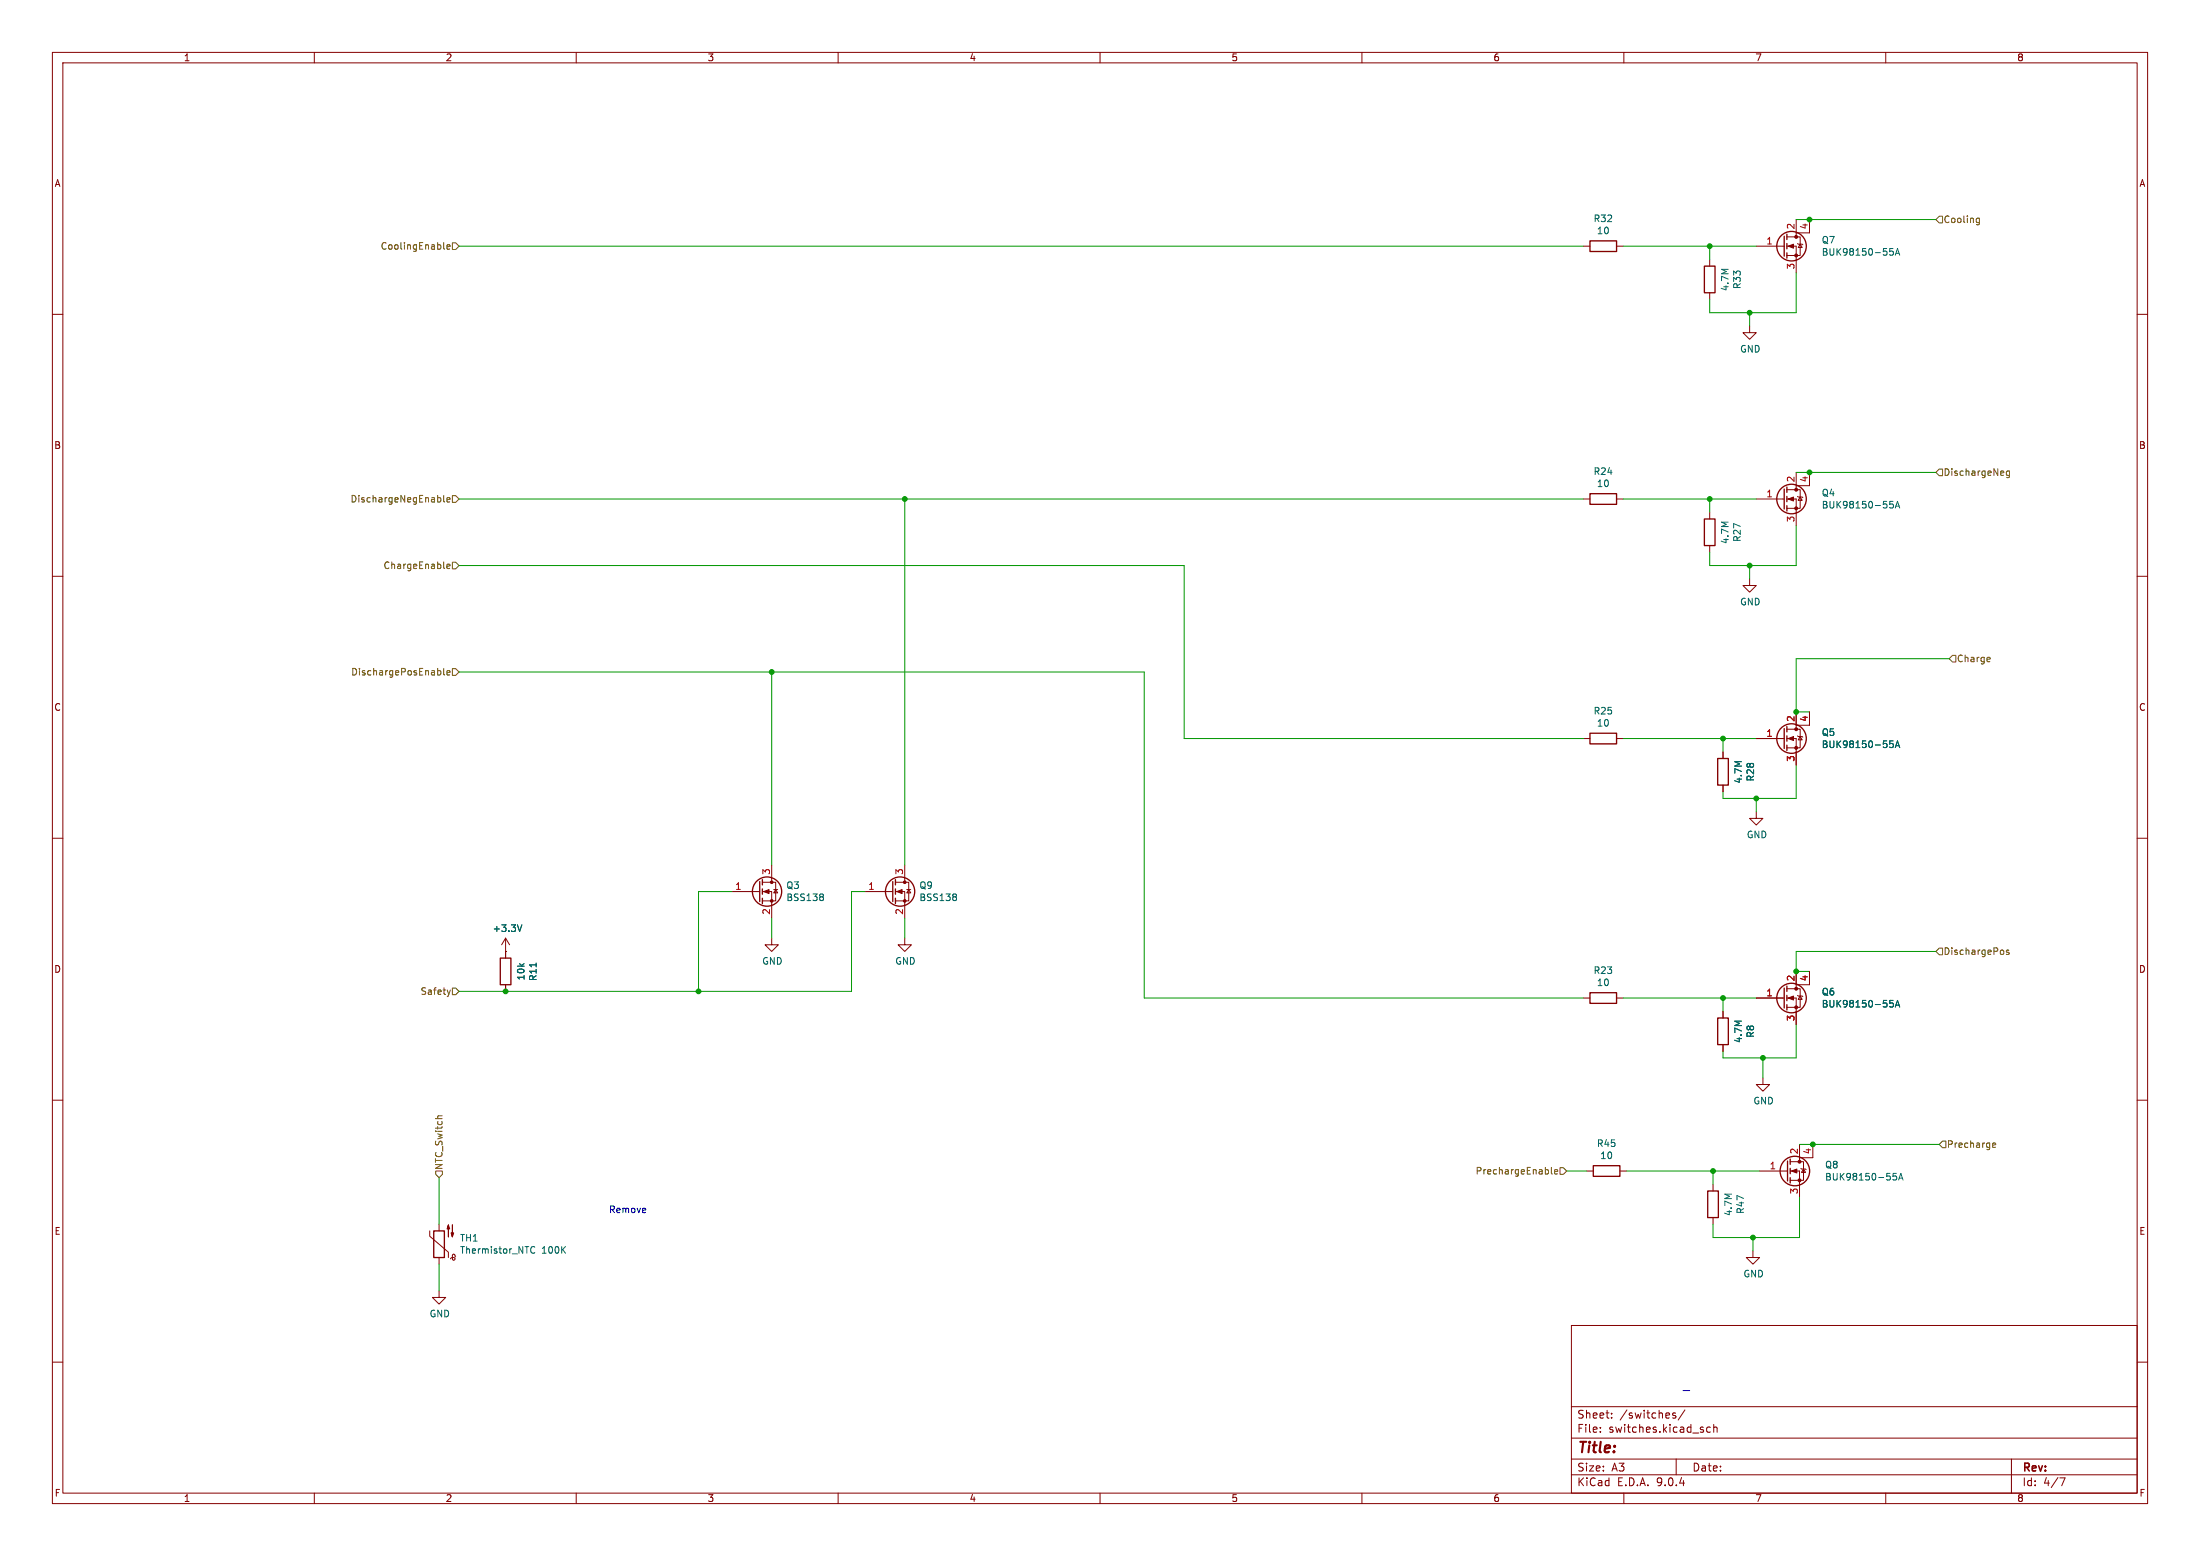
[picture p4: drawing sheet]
(kicad_sch
 (version 20250114)
 (generator "eeschema")
 (generator_version "9.0")
 (paper "A3")
 (lib_symbols
  (symbol "BMS-Master-rescue:GND-power-BMS-Master-rescue"
   (power)
   (pin_names
    (offset 0)) (exclude_from_sim no) (in_bom yes) (on_board yes)
   (property "Reference" "#PWR" (at 0 -6.35 0) (effects (font (size 1.27 1.27)) (hide yes)))
   (property "Value" "GND-power-BMS-Master-rescue" (at 0 -3.81 0) (effects (font (size 1.27 1.27))))
   (property "Footprint" "" (at 0 0 0) (effects (font (size 1.27 1.27)) (hide yes)))
   (property "Datasheet" "" (at 0 0 0) (effects (font (size 1.27 1.27)) (hide yes)))
   (property "Description" "" (at 0 0 0) (effects (font (size 1.27 1.27)) (hide yes)))
   (symbol "GND-power-BMS-Master-rescue_0_1"
    (polyline (pts (xy 0 0) (xy 0 -1.27) (xy 1.27 -1.27) (xy 0 -2.54) (xy -1.27 -1.27) (xy 0 -1.27)) (stroke (width 0) (type solid)) (fill (type none))))
   (symbol "GND-power-BMS-Master-rescue_1_1"
    (pin power_in line (at 0 0 270) (length 0) (hide yes) (name "GND" (effects (font (size 1.27 1.27)))) (number "1" (effects (font (size 1.27 1.27))))))
   (embedded_fonts no))
  (symbol "BMS-Master-rescue:R-Device-BMS-Master-rescue"
   (pin_numbers (hide yes))
   (pin_names
    (offset 0)) (exclude_from_sim no) (in_bom yes) (on_board yes)
   (property "Reference" "R" (at 2.032 0 90) (effects (font (size 1.27 1.27))))
   (property "Value" "R-Device-BMS-Master-rescue" (at 0 0 90) (effects (font (size 1.27 1.27))))
   (property "Footprint" "" (at -1.778 0 90) (effects (font (size 1.27 1.27)) (hide yes)))
   (property "Datasheet" "" (at 0 0 0) (effects (font (size 1.27 1.27)) (hide yes)))
   (property "Description" "" (at 0 0 0) (effects (font (size 1.27 1.27)) (hide yes)))
   (symbol "R-Device-BMS-Master-rescue_0_1"
    (rectangle (start -1.016 -2.54) (end 1.016 2.54) (stroke (width 0.254) (type solid)) (fill (type none))))
   (symbol "R-Device-BMS-Master-rescue_1_1"
    (pin passive line (at 0 3.81 270) (length 1.27) (name "~" (effects (font (size 1.27 1.27)))) (number "1" (effects (font (size 1.27 1.27)))))
    (pin passive line (at 0 -3.81 90) (length 1.27) (name "~" (effects (font (size 1.27 1.27)))) (number "2" (effects (font (size 1.27 1.27))))))
   (embedded_fonts no))
  (symbol "Device:Q_NMOS_GDSD"
   (pin_names
    (offset 0) (hide yes)) (exclude_from_sim no) (in_bom yes) (on_board yes)
   (property "Reference" "Q" (at 5.08 1.27 0) (effects (font (size 1.27 1.27)) (justify left)))
   (property "Value" "Device_Q_NMOS_GDSD" (at 5.08 -1.27 0) (effects (font (size 1.27 1.27)) (justify left)))
   (property "Footprint" "" (at 5.08 2.54 0) (effects (font (size 1.27 1.27)) (hide yes)))
   (property "Datasheet" "" (at 0 0 0) (effects (font (size 1.27 1.27)) (hide yes)))
   (property "Description" "" (at 0 0 0) (effects (font (size 1.27 1.27)) (hide yes)))
   (symbol "Q_NMOS_GDSD_0_1"
    (polyline (pts (xy 0.0508 0) (xy 0.254 0)) (stroke (width 0) (type solid)) (fill (type none)))
    (polyline (pts (xy 0.254 1.905) (xy 0.254 -1.905) (xy 0.254 -1.905)) (stroke (width 0.254) (type solid)) (fill (type none)))
    (polyline (pts (xy 0.762 2.286) (xy 0.762 1.27)) (stroke (width 0.254) (type solid)) (fill (type none)))
    (polyline (pts (xy 0.762 1.778) (xy 2.54 1.778)) (stroke (width 0) (type solid)) (fill (type none)))
    (polyline (pts (xy 0.762 0.508) (xy 0.762 -0.508)) (stroke (width 0.254) (type solid)) (fill (type none)))
    (polyline (pts (xy 0.762 0) (xy 2.54 0)) (stroke (width 0) (type solid)) (fill (type none)))
    (polyline (pts (xy 0.762 -1.27) (xy 0.762 -2.286)) (stroke (width 0.254) (type solid)) (fill (type none)))
    (polyline (pts (xy 0.762 -1.778) (xy 2.54 -1.778)) (stroke (width 0) (type solid)) (fill (type none)))
    (polyline (pts (xy 1.016 0) (xy 2.032 0.381) (xy 2.032 -0.381) (xy 1.016 0)) (stroke (width 0) (type solid)) (fill (type outline)))
    (circle (center 1.651 0) (radius 2.8194) (stroke (width 0.254) (type solid)) (fill (type none)))
    (polyline (pts (xy 2.54 2.54) (xy 2.54 1.778)) (stroke (width 0) (type solid)) (fill (type none)))
    (polyline (pts (xy 2.54 2.54) (xy 5.08 2.54)) (stroke (width 0) (type solid)) (fill (type none)))
    (circle (center 2.54 1.778) (radius 0.2794) (stroke (width 0) (type solid)) (fill (type outline)))
    (polyline (pts (xy 2.54 -1.778) (xy 2.54 0)) (stroke (width 0) (type solid)) (fill (type none)))
    (polyline (pts (xy 2.54 -1.778) (xy 2.54 -2.54)) (stroke (width 0) (type solid)) (fill (type none)))
    (polyline (pts (xy 2.54 -1.778) (xy 3.302 -1.778) (xy 3.302 1.778) (xy 2.54 1.778)) (stroke (width 0) (type solid)) (fill (type none)))
    (circle (center 2.54 -1.778) (radius 0.2794) (stroke (width 0) (type solid)) (fill (type outline)))
    (polyline (pts (xy 2.794 0.508) (xy 2.921 0.381) (xy 3.683 0.381) (xy 3.81 0.254)) (stroke (width 0) (type solid)) (fill (type none)))
    (polyline (pts (xy 3.302 0.381) (xy 2.921 -0.254) (xy 3.683 -0.254) (xy 3.302 0.381)) (stroke (width 0) (type solid)) (fill (type none))))
   (symbol "Q_NMOS_GDSD_1_1"
    (pin input line (at -5.08 0 0) (length 5.08) (name "G" (effects (font (size 1.27 1.27)))) (number "1" (effects (font (size 1.27 1.27)))))
    (pin passive line (at 2.54 5.08 270) (length 2.54) (name "D" (effects (font (size 1.27 1.27)))) (number "2" (effects (font (size 1.27 1.27)))))
    (pin passive line (at 2.54 -5.08 90) (length 2.54) (name "S" (effects (font (size 1.27 1.27)))) (number "3" (effects (font (size 1.27 1.27)))))
    (pin passive line (at 5.08 5.08 270) (length 2.54) (name "D" (effects (font (size 1.27 1.27)))) (number "4" (effects (font (size 1.27 1.27))))))
   (embedded_fonts no))
  (symbol "Device:Thermistor_NTC"
   (pin_numbers (hide yes))
   (pin_names
    (offset 0)) (exclude_from_sim no) (in_bom yes) (on_board yes)
   (property "Reference" "TH" (at -4.445 0 90) (effects (font (size 1.27 1.27))))
   (property "Value" "Thermistor_NTC" (at 3.175 0 90) (effects (font (size 1.27 1.27))))
   (property "Footprint" "" (at 0 1.27 0) (effects (font (size 1.27 1.27)) (hide yes)))
   (property "Datasheet" "~" (at 0 1.27 0) (effects (font (size 1.27 1.27)) (hide yes)))
   (property "Description" "Temperature dependent resistor, negative temperature coefficient" (at 0 0 0) (effects (font (size 1.27 1.27)) (hide yes)))
   (symbol "Thermistor_NTC_0_1"
    (arc (start -3.175 2.413) (mid -3.0506 2.3165) (end -3.048 2.159) (stroke (width 0) (type default)) (fill (type none)))
    (arc (start -3.048 2.794) (mid -2.9736 2.9736) (end -2.794 3.048) (stroke (width 0) (type default)) (fill (type none)))
    (arc (start -2.794 3.048) (mid -2.6144 2.9736) (end -2.54 2.794) (stroke (width 0) (type default)) (fill (type none)))
    (arc (start -2.794 2.54) (mid -2.9736 2.6144) (end -3.048 2.794) (stroke (width 0) (type default)) (fill (type none)))
    (arc (start -2.794 1.905) (mid -2.9736 1.9794) (end -3.048 2.159) (stroke (width 0) (type default)) (fill (type none)))
    (arc (start -2.54 2.159) (mid -2.6144 1.9794) (end -2.794 1.905) (stroke (width 0) (type default)) (fill (type none)))
    (arc (start -2.159 2.794) (mid -2.434 2.5608) (end -2.794 2.54) (stroke (width 0) (type default)) (fill (type none)))
    (polyline (pts (xy -2.54 2.159) (xy -2.54 2.794)) (stroke (width 0) (type default)) (fill (type none)))
    (polyline (pts (xy -2.54 -3.683) (xy -2.54 -1.397) (xy -2.794 -2.159) (xy -2.286 -2.159) (xy -2.54 -1.397) (xy -2.54 -1.651)) (stroke (width 0) (type default)) (fill (type outline)))
    (polyline (pts (xy -1.778 2.54) (xy -1.778 1.524) (xy 1.778 -1.524) (xy 1.778 -2.54)) (stroke (width 0) (type default)) (fill (type none)))
    (polyline (pts (xy -1.778 -1.397) (xy -1.778 -3.683) (xy -2.032 -2.921) (xy -1.524 -2.921) (xy -1.778 -3.683) (xy -1.778 -3.429)) (stroke (width 0) (type default)) (fill (type outline)))
    (rectangle (start -1.016 2.54) (end 1.016 -2.54) (stroke (width 0.254) (type default)) (fill (type none))))
   (symbol "Thermistor_NTC_1_1"
    (pin passive line (at 0 3.81 270) (length 1.27) (name "~" (effects (font (size 1.27 1.27)))) (number "1" (effects (font (size 1.27 1.27)))))
    (pin passive line (at 0 -3.81 90) (length 1.27) (name "~" (effects (font (size 1.27 1.27)))) (number "2" (effects (font (size 1.27 1.27))))))
   (embedded_fonts no))
  (symbol "Transistor_FET:BSS138"
   (pin_names
    (offset 0) (hide yes)) (exclude_from_sim no) (in_bom yes) (on_board yes)
   (property "Reference" "Q" (at 5.08 1.905 0) (effects (font (size 1.27 1.27)) (justify left)))
   (property "Value" "BSS138" (at 5.08 0 0) (effects (font (size 1.27 1.27)) (justify left)))
   (property "Footprint" "Package_TO_SOT_SMD:SOT-23" (at 5.08 -1.905 0) (effects (font (size 1.27 1.27)
    (italic yes)) (justify left) (hide yes)))
   (property "Datasheet" "https://www.onsemi.com/pub/Collateral/BSS138-D.PDF" (at 5.08 -3.81 0) (effects (font (size 1.27 1.27)) (justify left) (hide yes)))
   (property "Description" "50V Vds, 0.22A Id, N-Channel MOSFET, SOT-23" (at 0 0 0) (effects (font (size 1.27 1.27)) (hide yes)))
   (symbol "BSS138_0_1"
    (polyline (pts (xy 0.254 1.905) (xy 0.254 -1.905)) (stroke (width 0.254) (type default)) (fill (type none)))
    (polyline (pts (xy 0.254 0) (xy -2.54 0)) (stroke (width 0) (type default)) (fill (type none)))
    (polyline (pts (xy 0.762 2.286) (xy 0.762 1.27)) (stroke (width 0.254) (type default)) (fill (type none)))
    (polyline (pts (xy 0.762 0.508) (xy 0.762 -0.508)) (stroke (width 0.254) (type default)) (fill (type none)))
    (polyline (pts (xy 0.762 -1.27) (xy 0.762 -2.286)) (stroke (width 0.254) (type default)) (fill (type none)))
    (polyline (pts (xy 0.762 -1.778) (xy 3.302 -1.778) (xy 3.302 1.778) (xy 0.762 1.778)) (stroke (width 0) (type default)) (fill (type none)))
    (polyline (pts (xy 1.016 0) (xy 2.032 0.381) (xy 2.032 -0.381) (xy 1.016 0)) (stroke (width 0) (type default)) (fill (type outline)))
    (circle (center 1.651 0) (radius 2.794) (stroke (width 0.254) (type default)) (fill (type none)))
    (polyline (pts (xy 2.54 2.54) (xy 2.54 1.778)) (stroke (width 0) (type default)) (fill (type none)))
    (circle (center 2.54 1.778) (radius 0.254) (stroke (width 0) (type default)) (fill (type outline)))
    (circle (center 2.54 -1.778) (radius 0.254) (stroke (width 0) (type default)) (fill (type outline)))
    (polyline (pts (xy 2.54 -2.54) (xy 2.54 0) (xy 0.762 0)) (stroke (width 0) (type default)) (fill (type none)))
    (polyline (pts (xy 2.921 0.381) (xy 3.683 0.381)) (stroke (width 0) (type default)) (fill (type none)))
    (polyline (pts (xy 3.302 0.381) (xy 2.921 -0.254) (xy 3.683 -0.254) (xy 3.302 0.381)) (stroke (width 0) (type default)) (fill (type none))))
   (symbol "BSS138_1_1"
    (pin input line (at -5.08 0 0) (length 2.54) (name "G" (effects (font (size 1.27 1.27)))) (number "1" (effects (font (size 1.27 1.27)))))
    (pin passive line (at 2.54 5.08 270) (length 2.54) (name "D" (effects (font (size 1.27 1.27)))) (number "3" (effects (font (size 1.27 1.27)))))
    (pin passive line (at 2.54 -5.08 90) (length 2.54) (name "S" (effects (font (size 1.27 1.27)))) (number "2" (effects (font (size 1.27 1.27))))))
   (embedded_fonts no))
  (symbol "power:+3.3V"
   (power)
   (pin_numbers (hide yes))
   (pin_names
    (offset 0) (hide yes)) (exclude_from_sim no) (in_bom yes) (on_board yes)
   (property "Reference" "#PWR" (at 0 -3.81 0) (effects (font (size 1.27 1.27)) (hide yes)))
   (property "Value" "+3.3V" (at 0 3.556 0) (effects (font (size 1.27 1.27))))
   (property "Footprint" "" (at 0 0 0) (effects (font (size 1.27 1.27)) (hide yes)))
   (property "Datasheet" "" (at 0 0 0) (effects (font (size 1.27 1.27)) (hide yes)))
   (property "Description" "Power symbol creates a global label with name \"+3.3V\"" (at 0 0 0) (effects (font (size 1.27 1.27)) (hide yes)))
   (symbol "+3.3V_0_1"
    (polyline (pts (xy -0.762 1.27) (xy 0 2.54)) (stroke (width 0) (type default)) (fill (type none)))
    (polyline (pts (xy 0 2.54) (xy 0.762 1.27)) (stroke (width 0) (type default)) (fill (type none)))
    (polyline (pts (xy 0 0) (xy 0 2.54)) (stroke (width 0) (type default)) (fill (type none))))
   (symbol "+3.3V_1_1"
    (pin power_in line (at 0 0 90) (length 0) (name "~" (effects (font (size 1.27 1.27)))) (number "1" (effects (font (size 1.27 1.27))))))
   (embedded_fonts no)))
 (text "Remove"
  (exclude_from_sim no)
  (at 119.888 231.14 0)
  (effects (font (size 1.27 1.27))))
 (text "this prevents the AIRS from accidentally being opened or closed, but the condition for this should be understood\nmaybe it can be used for the AMS OK signal"
  (exclude_from_sim no)
  (at 31.496 174.498 0)
  (effects (font (size 1.27 1.27))))
 (junction
  (at 133.35 189.23)
  (diameter 0)
  (color 0 0 0 0))
 (junction
  (at 336.55 201.93)
  (diameter 0)
  (color 0 0 0 0))
 (junction
  (at 326.39 46.99)
  (diameter 0)
  (color 0 0 0 0))
 (junction
  (at 96.52 189.23)
  (diameter 0)
  (color 0 0 0 0))
 (junction
  (at 346.075 218.44)
  (diameter 0)
  (color 0 0 0 0))
 (junction
  (at 342.9 185.42)
  (diameter 0)
  (color 0 0 0 0))
 (junction
  (at 172.72 95.25)
  (diameter 0)
  (color 0 0 0 0))
 (junction
  (at 335.28 152.4)
  (diameter 0)
  (color 0 0 0 0))
 (junction
  (at 345.44 90.17)
  (diameter 0)
  (color 0 0 0 0))
 (junction
  (at 328.93 190.5)
  (diameter 0)
  (color 0 0 0 0))
 (junction
  (at 326.39 95.25)
  (diameter 0)
  (color 0 0 0 0))
 (junction
  (at 334.01 59.69)
  (diameter 0)
  (color 0 0 0 0))
 (junction
  (at 334.645 236.22)
  (diameter 0)
  (color 0 0 0 0))
 (junction
  (at 327.025 223.52)
  (diameter 0)
  (color 0 0 0 0))
 (junction
  (at 345.44 41.91)
  (diameter 0)
  (color 0 0 0 0))
 (junction
  (at 328.93 140.97)
  (diameter 0)
  (color 0 0 0 0))
 (junction
  (at 334.01 107.95)
  (diameter 0)
  (color 0 0 0 0))
 (junction
  (at 147.32 128.27)
  (diameter 0)
  (color 0 0 0 0))
 (junction
  (at 342.9 135.89)
  (diameter 0)
  (color 0 0 0 0))
 (wire
  (pts (xy 336.55 201.93) (xy 342.9 201.93))
  (stroke (width 0) (type default)))
 (wire
  (pts (xy 162.56 189.23) (xy 162.56 170.18))
  (stroke (width 0) (type default)))
 (wire
  (pts (xy 327.025 236.22) (xy 334.645 236.22))
  (stroke (width 0) (type default)))
 (wire
  (pts (xy 309.88 46.99) (xy 326.39 46.99))
  (stroke (width 0) (type default)))
 (wire
  (pts (xy 328.93 152.4) (xy 335.28 152.4))
  (stroke (width 0) (type default)))
 (wire
  (pts (xy 309.88 95.25) (xy 326.39 95.25))
  (stroke (width 0) (type default)))
 (wire
  (pts (xy 334.01 107.95) (xy 342.9 107.95))
  (stroke (width 0) (type default)))
 (wire
  (pts (xy 218.44 190.5) (xy 302.26 190.5))
  (stroke (width 0) (type default)))
 (wire
  (pts (xy 343.535 228.6) (xy 343.535 236.22))
  (stroke (width 0) (type default)))
 (wire
  (pts (xy 147.32 175.26) (xy 147.32 179.07))
  (stroke (width 0) (type default)))
 (wire
  (pts (xy 326.39 97.79) (xy 326.39 95.25))
  (stroke (width 0) (type default)))
 (wire
  (pts (xy 147.32 128.27) (xy 218.44 128.27))
  (stroke (width 0) (type default)))
 (wire
  (pts (xy 342.9 201.93) (xy 342.9 195.58))
  (stroke (width 0) (type default)))
 (wire
  (pts (xy 328.93 193.04) (xy 328.93 190.5))
  (stroke (width 0) (type default)))
 (wire
  (pts (xy 342.9 185.42) (xy 342.9 181.61))
  (stroke (width 0) (type default)))
 (wire
  (pts (xy 326.39 57.15) (xy 326.39 59.69))
  (stroke (width 0) (type default)))
 (wire
  (pts (xy 218.44 128.27) (xy 218.44 190.5))
  (stroke (width 0) (type default)))
 (wire
  (pts (xy 328.93 143.51) (xy 328.93 140.97))
  (stroke (width 0) (type default)))
 (wire
  (pts (xy 345.44 185.42) (xy 342.9 185.42))
  (stroke (width 0) (type default)))
 (wire
  (pts (xy 334.645 238.76) (xy 334.645 236.22))
  (stroke (width 0) (type default)))
 (wire
  (pts (xy 87.63 107.95) (xy 226.06 107.95))
  (stroke (width 0) (type default)))
 (wire
  (pts (xy 309.88 140.97) (xy 328.93 140.97))
  (stroke (width 0) (type default)))
 (wire
  (pts (xy 326.39 107.95) (xy 334.01 107.95))
  (stroke (width 0) (type default)))
 (wire
  (pts (xy 328.93 201.93) (xy 336.55 201.93))
  (stroke (width 0) (type default)))
 (wire
  (pts (xy 133.35 170.18) (xy 133.35 189.23))
  (stroke (width 0) (type default)))
 (wire
  (pts (xy 342.9 100.33) (xy 342.9 107.95))
  (stroke (width 0) (type default)))
 (wire
  (pts (xy 342.9 152.4) (xy 342.9 146.05))
  (stroke (width 0) (type default)))
 (wire
  (pts (xy 326.39 46.99) (xy 335.28 46.99))
  (stroke (width 0) (type default)))
 (wire
  (pts (xy 96.52 189.23) (xy 133.35 189.23))
  (stroke (width 0) (type default)))
 (wire
  (pts (xy 326.39 105.41) (xy 326.39 107.95))
  (stroke (width 0) (type default)))
 (wire
  (pts (xy 342.9 125.73) (xy 372.11 125.73))
  (stroke (width 0) (type default)))
 (wire
  (pts (xy 83.82 241.3) (xy 83.82 246.38))
  (stroke (width 0) (type default)))
 (wire
  (pts (xy 87.63 128.27) (xy 147.32 128.27))
  (stroke (width 0) (type default)))
 (wire
  (pts (xy 343.535 218.44) (xy 346.075 218.44))
  (stroke (width 0) (type default)))
 (polyline
  (pts (xy 322.58 265.43) (xy 321.31 265.43))
  (stroke (width 0) (type dash)))
 (wire
  (pts (xy 326.39 59.69) (xy 334.01 59.69))
  (stroke (width 0) (type default)))
 (wire
  (pts (xy 328.93 200.66) (xy 328.93 201.93))
  (stroke (width 0) (type default)))
 (wire
  (pts (xy 326.39 49.53) (xy 326.39 46.99))
  (stroke (width 0) (type default)))
 (wire
  (pts (xy 147.32 128.27) (xy 147.32 165.1))
  (stroke (width 0) (type default)))
 (wire
  (pts (xy 162.56 170.18) (xy 165.1 170.18))
  (stroke (width 0) (type default)))
 (wire
  (pts (xy 83.82 224.79) (xy 83.82 233.68))
  (stroke (width 0) (type default)))
 (wire
  (pts (xy 327.025 233.68) (xy 327.025 236.22))
  (stroke (width 0) (type default)))
 (wire
  (pts (xy 334.01 62.23) (xy 334.01 59.69))
  (stroke (width 0) (type default)))
 (wire
  (pts (xy 328.93 140.97) (xy 335.28 140.97))
  (stroke (width 0) (type default)))
 (wire
  (pts (xy 342.9 90.17) (xy 345.44 90.17))
  (stroke (width 0) (type default)))
 (wire
  (pts (xy 299.085 223.52) (xy 302.895 223.52))
  (stroke (width 0) (type default)))
 (wire
  (pts (xy 226.06 140.97) (xy 302.26 140.97))
  (stroke (width 0) (type default)))
 (wire
  (pts (xy 309.88 190.5) (xy 328.93 190.5))
  (stroke (width 0) (type default)))
 (wire
  (pts (xy 328.93 190.5) (xy 335.28 190.5))
  (stroke (width 0) (type default)))
 (wire
  (pts (xy 334.645 236.22) (xy 343.535 236.22))
  (stroke (width 0) (type default)))
 (wire
  (pts (xy 334.01 110.49) (xy 334.01 107.95))
  (stroke (width 0) (type default)))
 (wire
  (pts (xy 133.35 170.18) (xy 139.7 170.18))
  (stroke (width 0) (type default)))
 (wire
  (pts (xy 87.63 95.25) (xy 172.72 95.25))
  (stroke (width 0) (type default)))
 (wire
  (pts (xy 335.28 154.94) (xy 335.28 152.4))
  (stroke (width 0) (type default)))
 (wire
  (pts (xy 172.72 95.25) (xy 302.26 95.25))
  (stroke (width 0) (type default)))
 (wire
  (pts (xy 328.93 151.13) (xy 328.93 152.4))
  (stroke (width 0) (type default)))
 (wire
  (pts (xy 342.9 52.07) (xy 342.9 59.69))
  (stroke (width 0) (type default)))
 (wire
  (pts (xy 133.35 189.23) (xy 162.56 189.23))
  (stroke (width 0) (type default)))
 (wire
  (pts (xy 310.515 223.52) (xy 327.025 223.52))
  (stroke (width 0) (type default)))
 (wire
  (pts (xy 345.44 41.91) (xy 369.57 41.91))
  (stroke (width 0) (type default)))
 (wire
  (pts (xy 342.9 181.61) (xy 369.57 181.61))
  (stroke (width 0) (type default)))
 (wire
  (pts (xy 172.72 165.1) (xy 172.72 95.25))
  (stroke (width 0) (type default)))
 (wire
  (pts (xy 327.025 223.52) (xy 335.915 223.52))
  (stroke (width 0) (type default)))
 (wire
  (pts (xy 87.63 189.23) (xy 96.52 189.23))
  (stroke (width 0) (type default)))
 (wire
  (pts (xy 342.9 135.89) (xy 345.44 135.89))
  (stroke (width 0) (type default)))
 (wire
  (pts (xy 346.075 218.44) (xy 370.205 218.44))
  (stroke (width 0) (type default)))
 (wire
  (pts (xy 326.39 95.25) (xy 335.28 95.25))
  (stroke (width 0) (type default)))
 (wire
  (pts (xy 335.28 152.4) (xy 342.9 152.4))
  (stroke (width 0) (type default)))
 (wire
  (pts (xy 226.06 107.95) (xy 226.06 140.97))
  (stroke (width 0) (type default)))
 (wire
  (pts (xy 345.44 90.17) (xy 369.57 90.17))
  (stroke (width 0) (type default)))
 (wire
  (pts (xy 342.9 41.91) (xy 345.44 41.91))
  (stroke (width 0) (type default)))
 (wire
  (pts (xy 334.01 59.69) (xy 342.9 59.69))
  (stroke (width 0) (type default)))
 (wire
  (pts (xy 336.55 205.74) (xy 336.55 201.93))
  (stroke (width 0) (type default)))
 (wire
  (pts (xy 327.025 226.06) (xy 327.025 223.52))
  (stroke (width 0) (type default)))
 (wire
  (pts (xy 172.72 175.26) (xy 172.72 179.07))
  (stroke (width 0) (type default)))
 (wire
  (pts (xy 342.9 135.89) (xy 342.9 125.73))
  (stroke (width 0) (type default)))
 (wire
  (pts (xy 87.63 46.99) (xy 302.26 46.99))
  (stroke (width 0) (type default)))
 (hierarchical_label "NTC_Switch"
  (shape input)
  (at 83.82 224.79 90)
  (effects (font (size 1.27 1.27)) (justify left)))
 (hierarchical_label "DischargePos"
  (shape input)
  (at 369.57 181.61 0)
  (effects (font (size 1.27 1.27)) (justify left)))
 (hierarchical_label "Cooling"
  (shape input)
  (at 369.57 41.91 0)
  (effects (font (size 1.27 1.27)) (justify left)))
 (hierarchical_label "PrechargeEnable"
  (shape input)
  (at 299.085 223.52 180)
  (effects (font (size 1.27 1.27)) (justify right)))
 (hierarchical_label "CoolingEnable"
  (shape input)
  (at 87.63 46.99 180)
  (effects (font (size 1.27 1.27)) (justify right)))
 (hierarchical_label "Safety"
  (shape input)
  (at 87.63 189.23 180)
  (effects (font (size 1.27 1.27)) (justify right)))
 (hierarchical_label "DischargeNeg"
  (shape input)
  (at 369.57 90.17 0)
  (effects (font (size 1.27 1.27)) (justify left)))
 (hierarchical_label "Charge"
  (shape input)
  (at 372.11 125.73 0)
  (effects (font (size 1.27 1.27)) (justify left)))
 (hierarchical_label "ChargeEnable"
  (shape input)
  (at 87.63 107.95 180)
  (effects (font (size 1.27 1.27)) (justify right)))
 (hierarchical_label "DischargeNegEnable"
  (shape input)
  (at 87.63 95.25 180)
  (effects (font (size 1.27 1.27)) (justify right)))
 (hierarchical_label "DischargePosEnable"
  (shape input)
  (at 87.63 128.27 180)
  (effects (font (size 1.27 1.27)) (justify right)))
 (hierarchical_label "Precharge"
  (shape input)
  (at 370.205 218.44 0)
  (effects (font (size 1.27 1.27)) (justify left)))
 (symbol
  (lib_id "BMS-Master-rescue:R-Device-BMS-Master-rescue")
  (at 306.07 95.25 90)
  (unit 1)
  (exclude_from_sim no)
  (in_bom yes)
  (on_board yes)
  (dnp no)
  (property "Reference" "R24" (at 306.07 89.9922 90) (effects (font (size 1.27 1.27))))
  (property "Value" "10" (at 306.07 92.3036 90) (effects (font (size 1.27 1.27))))
  (property "Footprint" "Resistor_SMD:R_0603_1608Metric" (at 306.07 97.028 90) (effects (font (size 1.27 1.27)) (hide yes)))
  (property "Datasheet" "~" (at 306.07 95.25 0) (effects (font (size 1.27 1.27)) (hide yes)))
  (property "Description" "" (at 306.07 95.25 0) (effects (font (size 1.27 1.27))))
  (property "MPN" "RC0603JR-0710RL" (at 306.07 95.25 0) (effects (font (size 1.27 1.27)) (hide yes)))
  (pin "1")
  (pin "2"))
 (symbol
  (lib_id "BMS-Master-rescue:R-Device-BMS-Master-rescue")
  (at 306.07 190.5 90)
  (unit 1)
  (exclude_from_sim no)
  (in_bom yes)
  (on_board yes)
  (dnp no)
  (property "Reference" "R23" (at 306.07 185.2422 90) (effects (font (size 1.27 1.27))))
  (property "Value" "10" (at 306.07 187.5536 90) (effects (font (size 1.27 1.27))))
  (property "Footprint" "Resistor_SMD:R_0603_1608Metric" (at 306.07 192.278 90) (effects (font (size 1.27 1.27)) (hide yes)))
  (property "Datasheet" "~" (at 306.07 190.5 0) (effects (font (size 1.27 1.27)) (hide yes)))
  (property "Description" "" (at 306.07 190.5 0) (effects (font (size 1.27 1.27))))
  (property "MPN" "RC0603JR-0710RL" (at 306.07 190.5 0) (effects (font (size 1.27 1.27)) (hide yes)))
  (pin "1")
  (pin "2"))
 (symbol
  (lib_id "BMS-Master-rescue:R-Device-BMS-Master-rescue")
  (at 306.07 140.97 90)
  (unit 1)
  (exclude_from_sim no)
  (in_bom yes)
  (on_board yes)
  (dnp no)
  (property "Reference" "R25" (at 306.07 135.7122 90) (effects (font (size 1.27 1.27))))
  (property "Value" "10" (at 306.07 138.0236 90) (effects (font (size 1.27 1.27))))
  (property "Footprint" "Resistor_SMD:R_0603_1608Metric" (at 306.07 142.748 90) (effects (font (size 1.27 1.27)) (hide yes)))
  (property "Datasheet" "~" (at 306.07 140.97 0) (effects (font (size 1.27 1.27)) (hide yes)))
  (property "Description" "" (at 306.07 140.97 0) (effects (font (size 1.27 1.27))))
  (property "MPN" "RC0603JR-0710RL" (at 306.07 140.97 0) (effects (font (size 1.27 1.27)) (hide yes)))
  (pin "1")
  (pin "2"))
 (symbol
  (lib_id "BMS-Master-rescue:R-Device-BMS-Master-rescue")
  (at 328.93 147.32 0)
  (unit 1)
  (exclude_from_sim no)
  (in_bom yes)
  (on_board yes)
  (dnp no)
  (property "Reference" "R28" (at 334.1878 147.32 90) (effects (font (size 1.27 1.27))))
  (property "Value" "4.7M" (at 331.8764 147.32 90) (effects (font (size 1.27 1.27))))
  (property "Footprint" "Resistor_SMD:R_0603_1608Metric" (at 327.152 147.32 90) (effects (font (size 1.27 1.27)) (hide yes)))
  (property "Datasheet" "~" (at 328.93 147.32 0) (effects (font (size 1.27 1.27)) (hide yes)))
  (property "Description" "" (at 328.93 147.32 0) (effects (font (size 1.27 1.27))))
  (property "MPN" "RC0603FR-074M7L" (at 328.93 147.32 0) (effects (font (size 1.27 1.27)) (hide yes)))
  (pin "1")
  (pin "2"))
 (symbol
  (lib_id "BMS-Master-rescue:R-Device-BMS-Master-rescue")
  (at 326.39 101.6 0)
  (unit 1)
  (exclude_from_sim no)
  (in_bom yes)
  (on_board yes)
  (dnp no)
  (property "Reference" "R27" (at 331.6478 101.6 90) (effects (font (size 1.27 1.27))))
  (property "Value" "4.7M" (at 329.3364 101.6 90) (effects (font (size 1.27 1.27))))
  (property "Footprint" "Resistor_SMD:R_0603_1608Metric" (at 324.612 101.6 90) (effects (font (size 1.27 1.27)) (hide yes)))
  (property "Datasheet" "~" (at 326.39 101.6 0) (effects (font (size 1.27 1.27)) (hide yes)))
  (property "Description" "" (at 326.39 101.6 0) (effects (font (size 1.27 1.27))))
  (property "MPN" "RC0603FR-074M7L" (at 326.39 101.6 0) (effects (font (size 1.27 1.27)) (hide yes)))
  (pin "1")
  (pin "2"))
 (symbol
  (lib_id "Device:Thermistor_NTC")
  (at 83.82 237.49 180)
  (unit 1)
  (exclude_from_sim no)
  (in_bom yes)
  (on_board yes)
  (dnp no)
  (property "Reference" "TH1" (at 87.7062 236.3216 0) (effects (font (size 1.27 1.27)) (justify right)))
  (property "Value" "Thermistor_NTC 100K" (at 87.7062 238.633 0) (effects (font (size 1.27 1.27)) (justify right)))
  (property "Footprint" "Resistor_SMD:R_0805_2012Metric" (at 83.82 238.76 0) (effects (font (size 1.27 1.27)) (hide yes)))
  (property "Datasheet" "~" (at 83.82 238.76 0) (effects (font (size 1.27 1.27)) (hide yes)))
  (property "Description" "" (at 83.82 237.49 0) (effects (font (size 1.27 1.27))))
  (property "MPN" "SDNT2012X104F4250FTF" (at 83.82 237.49 0) (effects (font (size 1.27 1.27)) (hide yes)))
  (pin "1")
  (pin "2"))
 (symbol
  (lib_id "BMS-Master-rescue:GND-power-BMS-Master-rescue")
  (at 83.82 246.38 0)
  (unit 1)
  (exclude_from_sim no)
  (in_bom yes)
  (on_board yes)
  (dnp no)
  (property "Reference" "#PWR0140" (at 83.82 252.73 0) (effects (font (size 1.27 1.27)) (hide yes)))
  (property "Value" "GND" (at 83.947 250.7742 0) (effects (font (size 1.27 1.27))))
  (property "Footprint" "" (at 83.82 246.38 0) (effects (font (size 1.27 1.27)) (hide yes)))
  (property "Datasheet" "" (at 83.82 246.38 0) (effects (font (size 1.27 1.27)) (hide yes)))
  (property "Description" "" (at 83.82 246.38 0) (effects (font (size 1.27 1.27))))
  (pin "1"))
 (symbol
  (lib_id "Transistor_FET:BSS138")
  (at 144.78 170.18 0)
  (unit 1)
  (exclude_from_sim no)
  (in_bom yes)
  (on_board yes)
  (dnp no)
  (property "Reference" "Q3" (at 150.0124 169.0116 0) (effects (font (size 1.27 1.27)) (justify left)))
  (property "Value" "BSS138" (at 150.0124 171.323 0) (effects (font (size 1.27 1.27)) (justify left)))
  (property "Footprint" "Package_TO_SOT_SMD:SOT-23" (at 149.86 172.085 0) (effects (font (size 1.27 1.27)
    (italic yes)) (justify left) (hide yes)))
  (property "Datasheet" "https://www.fairchildsemi.com/datasheets/BS/BSS138.pdf" (at 144.78 170.18 0) (effects (font (size 1.27 1.27)) (justify left) (hide yes)))
  (property "Description" "" (at 144.78 170.18 0) (effects (font (size 1.27 1.27))))
  (property "MPN" "BSS138" (at 144.78 170.18 0) (effects (font (size 1.27 1.27)) (hide yes)))
  (pin "1")
  (pin "3")
  (pin "2"))
 (symbol
  (lib_id "BMS-Master-rescue:GND-power-BMS-Master-rescue")
  (at 147.32 179.07 0)
  (unit 1)
  (exclude_from_sim no)
  (in_bom yes)
  (on_board yes)
  (dnp no)
  (property "Reference" "#PWR0134" (at 147.32 185.42 0) (effects (font (size 1.27 1.27)) (hide yes)))
  (property "Value" "GND" (at 147.447 183.4642 0) (effects (font (size 1.27 1.27))))
  (property "Footprint" "" (at 147.32 179.07 0) (effects (font (size 1.27 1.27)) (hide yes)))
  (property "Datasheet" "" (at 147.32 179.07 0) (effects (font (size 1.27 1.27)) (hide yes)))
  (property "Description" "" (at 147.32 179.07 0) (effects (font (size 1.27 1.27))))
  (pin "1"))
 (symbol
  (lib_id "BMS-Master-rescue:R-Device-BMS-Master-rescue")
  (at 328.93 196.85 0)
  (unit 1)
  (exclude_from_sim no)
  (in_bom yes)
  (on_board yes)
  (dnp no)
  (property "Reference" "R8" (at 334.1878 196.85 90) (effects (font (size 1.27 1.27))))
  (property "Value" "4.7M" (at 331.8764 196.85 90) (effects (font (size 1.27 1.27))))
  (property "Footprint" "Resistor_SMD:R_0603_1608Metric" (at 327.152 196.85 90) (effects (font (size 1.27 1.27)) (hide yes)))
  (property "Datasheet" "~" (at 328.93 196.85 0) (effects (font (size 1.27 1.27)) (hide yes)))
  (property "Description" "" (at 328.93 196.85 0) (effects (font (size 1.27 1.27))))
  (property "MPN" "RC0603FR-074M7L" (at 328.93 196.85 0) (effects (font (size 1.27 1.27)) (hide yes)))
  (pin "1")
  (pin "2"))
 (symbol
  (lib_id "Device:Q_NMOS_GDSD")
  (at 340.36 95.25 0)
  (unit 1)
  (exclude_from_sim no)
  (in_bom yes)
  (on_board yes)
  (dnp no)
  (property "Reference" "Q4" (at 347.6752 94.0816 0) (effects (font (size 1.27 1.27)) (justify left)))
  (property "Value" "BUK98150-55A" (at 347.6752 96.393 0) (effects (font (size 1.27 1.27)) (justify left)))
  (property "Footprint" "Package_TO_SOT_SMD:SOT-223" (at 345.44 92.71 0) (effects (font (size 1.27 1.27)) (hide yes)))
  (property "Datasheet" "~" (at 340.36 95.25 0) (effects (font (size 1.27 1.27)) (hide yes)))
  (property "Description" "" (at 340.36 95.25 0) (effects (font (size 1.27 1.27))))
  (property "MPN" "BUK98150-55A/CUF" (at 340.36 95.25 0) (effects (font (size 1.27 1.27)) (hide yes)))
  (pin "1")
  (pin "2")
  (pin "3")
  (pin "4"))
 (symbol
  (lib_id "Device:Q_NMOS_GDSD")
  (at 340.36 140.97 0)
  (unit 1)
  (exclude_from_sim no)
  (in_bom yes)
  (on_board yes)
  (dnp no)
  (property "Reference" "Q5" (at 347.6752 139.8016 0) (effects (font (size 1.27 1.27)) (justify left)))
  (property "Value" "BUK98150-55A" (at 347.6752 142.113 0) (effects (font (size 1.27 1.27)) (justify left)))
  (property "Footprint" "Package_TO_SOT_SMD:SOT-223" (at 345.44 138.43 0) (effects (font (size 1.27 1.27)) (hide yes)))
  (property "Datasheet" "~" (at 340.36 140.97 0) (effects (font (size 1.27 1.27)) (hide yes)))
  (property "Description" "" (at 340.36 140.97 0) (effects (font (size 1.27 1.27))))
  (property "MPN" "BUK98150-55A/CUF" (at 340.36 140.97 0) (effects (font (size 1.27 1.27)) (hide yes)))
  (pin "1")
  (pin "2")
  (pin "3")
  (pin "4"))
 (symbol
  (lib_id "Device:Q_NMOS_GDSD")
  (at 340.36 190.5 0)
  (unit 1)
  (exclude_from_sim no)
  (in_bom yes)
  (on_board yes)
  (dnp no)
  (property "Reference" "Q6" (at 347.6752 189.3316 0) (effects (font (size 1.27 1.27)) (justify left)))
  (property "Value" "BUK98150-55A" (at 347.6752 191.643 0) (effects (font (size 1.27 1.27)) (justify left)))
  (property "Footprint" "Package_TO_SOT_SMD:SOT-223" (at 345.44 187.96 0) (effects (font (size 1.27 1.27)) (hide yes)))
  (property "Datasheet" "~" (at 340.36 190.5 0) (effects (font (size 1.27 1.27)) (hide yes)))
  (property "Description" "" (at 340.36 190.5 0) (effects (font (size 1.27 1.27))))
  (property "MPN" "BUK98150-55A/CUF" (at 340.36 190.5 0) (effects (font (size 1.27 1.27)) (hide yes)))
  (pin "1")
  (pin "2")
  (pin "3")
  (pin "4"))
 (symbol
  (lib_id "BMS-Master-rescue:GND-power-BMS-Master-rescue")
  (at 336.55 205.74 0)
  (unit 1)
  (exclude_from_sim no)
  (in_bom yes)
  (on_board yes)
  (dnp no)
  (property "Reference" "#PWR0113" (at 336.55 212.09 0) (effects (font (size 1.27 1.27)) (hide yes)))
  (property "Value" "GND" (at 336.677 210.1342 0) (effects (font (size 1.27 1.27))))
  (property "Footprint" "" (at 336.55 205.74 0) (effects (font (size 1.27 1.27)) (hide yes)))
  (property "Datasheet" "" (at 336.55 205.74 0) (effects (font (size 1.27 1.27)) (hide yes)))
  (property "Description" "" (at 336.55 205.74 0) (effects (font (size 1.27 1.27))))
  (pin "1"))
 (symbol
  (lib_id "BMS-Master-rescue:GND-power-BMS-Master-rescue")
  (at 335.28 154.94 0)
  (unit 1)
  (exclude_from_sim no)
  (in_bom yes)
  (on_board yes)
  (dnp no)
  (property "Reference" "#PWR0131" (at 335.28 161.29 0) (effects (font (size 1.27 1.27)) (hide yes)))
  (property "Value" "GND" (at 335.407 159.3342 0) (effects (font (size 1.27 1.27))))
  (property "Footprint" "" (at 335.28 154.94 0) (effects (font (size 1.27 1.27)) (hide yes)))
  (property "Datasheet" "" (at 335.28 154.94 0) (effects (font (size 1.27 1.27)) (hide yes)))
  (property "Description" "" (at 335.28 154.94 0) (effects (font (size 1.27 1.27))))
  (pin "1"))
 (symbol
  (lib_id "BMS-Master-rescue:GND-power-BMS-Master-rescue")
  (at 334.01 110.49 0)
  (unit 1)
  (exclude_from_sim no)
  (in_bom yes)
  (on_board yes)
  (dnp no)
  (property "Reference" "#PWR0132" (at 334.01 116.84 0) (effects (font (size 1.27 1.27)) (hide yes)))
  (property "Value" "GND" (at 334.137 114.8842 0) (effects (font (size 1.27 1.27))))
  (property "Footprint" "" (at 334.01 110.49 0) (effects (font (size 1.27 1.27)) (hide yes)))
  (property "Datasheet" "" (at 334.01 110.49 0) (effects (font (size 1.27 1.27)) (hide yes)))
  (property "Description" "" (at 334.01 110.49 0) (effects (font (size 1.27 1.27))))
  (pin "1"))
 (symbol
  (lib_id "BMS-Master-rescue:R-Device-BMS-Master-rescue")
  (at 96.52 185.42 0)
  (unit 1)
  (exclude_from_sim no)
  (in_bom yes)
  (on_board yes)
  (dnp no)
  (property "Reference" "R11" (at 101.7778 185.42 90) (effects (font (size 1.27 1.27))))
  (property "Value" "10k" (at 99.4664 185.42 90) (effects (font (size 1.27 1.27))))
  (property "Footprint" "Resistor_SMD:R_0603_1608Metric" (at 94.742 185.42 90) (effects (font (size 1.27 1.27)) (hide yes)))
  (property "Datasheet" "~" (at 96.52 185.42 0) (effects (font (size 1.27 1.27)) (hide yes)))
  (property "Description" "" (at 96.52 185.42 0) (effects (font (size 1.27 1.27))))
  (property "MPN" "RC0603FR-0710KL" (at 96.52 185.42 0) (effects (font (size 1.27 1.27)) (hide yes)))
  (pin "1")
  (pin "2"))
 (symbol
  (lib_id "power:+3.3V")
  (at 96.52 181.61 0)
  (unit 1)
  (exclude_from_sim no)
  (in_bom yes)
  (on_board yes)
  (dnp no)
  (property "Reference" "#PWR0138" (at 96.52 185.42 0) (effects (font (size 1.27 1.27)) (hide yes)))
  (property "Value" "+3.3V" (at 96.901 177.2158 0) (effects (font (size 1.27 1.27))))
  (property "Footprint" "" (at 96.52 181.61 0) (effects (font (size 1.27 1.27)) (hide yes)))
  (property "Datasheet" "" (at 96.52 181.61 0) (effects (font (size 1.27 1.27)) (hide yes)))
  (property "Description" "" (at 96.52 181.61 0) (effects (font (size 1.27 1.27))))
  (pin "1"))
 (symbol
  (lib_id "BMS-Master-rescue:GND-power-BMS-Master-rescue")
  (at 334.01 62.23 0)
  (unit 1)
  (exclude_from_sim no)
  (in_bom yes)
  (on_board yes)
  (dnp no)
  (property "Reference" "#PWR0144" (at 334.01 68.58 0) (effects (font (size 1.27 1.27)) (hide yes)))
  (property "Value" "GND" (at 334.137 66.6242 0) (effects (font (size 1.27 1.27))))
  (property "Footprint" "" (at 334.01 62.23 0) (effects (font (size 1.27 1.27)) (hide yes)))
  (property "Datasheet" "" (at 334.01 62.23 0) (effects (font (size 1.27 1.27)) (hide yes)))
  (property "Description" "" (at 334.01 62.23 0) (effects (font (size 1.27 1.27))))
  (pin "1"))
 (symbol
  (lib_id "Device:Q_NMOS_GDSD")
  (at 340.36 46.99 0)
  (unit 1)
  (exclude_from_sim no)
  (in_bom yes)
  (on_board yes)
  (dnp no)
  (property "Reference" "Q7" (at 347.6752 45.8216 0) (effects (font (size 1.27 1.27)) (justify left)))
  (property "Value" "BUK98150-55A" (at 347.6752 48.133 0) (effects (font (size 1.27 1.27)) (justify left)))
  (property "Footprint" "Package_TO_SOT_SMD:SOT-223" (at 345.44 44.45 0) (effects (font (size 1.27 1.27)) (hide yes)))
  (property "Datasheet" "~" (at 340.36 46.99 0) (effects (font (size 1.27 1.27)) (hide yes)))
  (property "Description" "" (at 340.36 46.99 0) (effects (font (size 1.27 1.27))))
  (property "MPN" "BUK98150-55A/CUF" (at 340.36 46.99 0) (effects (font (size 1.27 1.27)) (hide yes)))
  (pin "1")
  (pin "2")
  (pin "3")
  (pin "4"))
 (symbol
  (lib_id "BMS-Master-rescue:R-Device-BMS-Master-rescue")
  (at 306.07 46.99 90)
  (unit 1)
  (exclude_from_sim no)
  (in_bom yes)
  (on_board yes)
  (dnp no)
  (property "Reference" "R32" (at 306.07 41.7322 90) (effects (font (size 1.27 1.27))))
  (property "Value" "10" (at 306.07 44.0436 90) (effects (font (size 1.27 1.27))))
  (property "Footprint" "Resistor_SMD:R_0603_1608Metric" (at 306.07 48.768 90) (effects (font (size 1.27 1.27)) (hide yes)))
  (property "Datasheet" "~" (at 306.07 46.99 0) (effects (font (size 1.27 1.27)) (hide yes)))
  (property "Description" "" (at 306.07 46.99 0) (effects (font (size 1.27 1.27))))
  (property "MPN" "RC0603JR-0710RL" (at 306.07 46.99 0) (effects (font (size 1.27 1.27)) (hide yes)))
  (pin "1")
  (pin "2"))
 (symbol
  (lib_id "BMS-Master-rescue:R-Device-BMS-Master-rescue")
  (at 326.39 53.34 0)
  (unit 1)
  (exclude_from_sim no)
  (in_bom yes)
  (on_board yes)
  (dnp no)
  (property "Reference" "R33" (at 331.6478 53.34 90) (effects (font (size 1.27 1.27))))
  (property "Value" "4.7M" (at 329.3364 53.34 90) (effects (font (size 1.27 1.27))))
  (property "Footprint" "Resistor_SMD:R_0603_1608Metric" (at 324.612 53.34 90) (effects (font (size 1.27 1.27)) (hide yes)))
  (property "Datasheet" "~" (at 326.39 53.34 0) (effects (font (size 1.27 1.27)) (hide yes)))
  (property "Description" "" (at 326.39 53.34 0) (effects (font (size 1.27 1.27))))
  (property "MPN" "RC0603FR-074M7L" (at 326.39 53.34 0) (effects (font (size 1.27 1.27)) (hide yes)))
  (pin "1")
  (pin "2"))
 (symbol
  (lib_id "Device:Q_NMOS_GDSD")
  (at 340.995 223.52 0)
  (unit 1)
  (exclude_from_sim no)
  (in_bom yes)
  (on_board yes)
  (dnp no)
  (property "Reference" "Q8" (at 348.3102 222.3516 0) (effects (font (size 1.27 1.27)) (justify left)))
  (property "Value" "BUK98150-55A" (at 348.3102 224.663 0) (effects (font (size 1.27 1.27)) (justify left)))
  (property "Footprint" "Package_TO_SOT_SMD:SOT-223" (at 346.075 220.98 0) (effects (font (size 1.27 1.27)) (hide yes)))
  (property "Datasheet" "~" (at 340.995 223.52 0) (effects (font (size 1.27 1.27)) (hide yes)))
  (property "Description" "" (at 340.995 223.52 0) (effects (font (size 1.27 1.27))))
  (property "MPN" "BUK98150-55A/CUF" (at 340.995 223.52 0) (effects (font (size 1.27 1.27)) (hide yes)))
  (pin "1")
  (pin "2")
  (pin "3")
  (pin "4"))
 (symbol
  (lib_id "BMS-Master-rescue:GND-power-BMS-Master-rescue")
  (at 334.645 238.76 0)
  (unit 1)
  (exclude_from_sim no)
  (in_bom yes)
  (on_board yes)
  (dnp no)
  (property "Reference" "#PWR0158" (at 334.645 245.11 0) (effects (font (size 1.27 1.27)) (hide yes)))
  (property "Value" "GND" (at 334.772 243.1542 0) (effects (font (size 1.27 1.27))))
  (property "Footprint" "" (at 334.645 238.76 0) (effects (font (size 1.27 1.27)) (hide yes)))
  (property "Datasheet" "" (at 334.645 238.76 0) (effects (font (size 1.27 1.27)) (hide yes)))
  (property "Description" "" (at 334.645 238.76 0) (effects (font (size 1.27 1.27))))
  (pin "1"))
 (symbol
  (lib_id "BMS-Master-rescue:R-Device-BMS-Master-rescue")
  (at 306.705 223.52 90)
  (unit 1)
  (exclude_from_sim no)
  (in_bom yes)
  (on_board yes)
  (dnp no)
  (property "Reference" "R45" (at 306.705 218.2622 90) (effects (font (size 1.27 1.27))))
  (property "Value" "10" (at 306.705 220.5736 90) (effects (font (size 1.27 1.27))))
  (property "Footprint" "Resistor_SMD:R_0603_1608Metric" (at 306.705 225.298 90) (effects (font (size 1.27 1.27)) (hide yes)))
  (property "Datasheet" "~" (at 306.705 223.52 0) (effects (font (size 1.27 1.27)) (hide yes)))
  (property "Description" "" (at 306.705 223.52 0) (effects (font (size 1.27 1.27))))
  (property "MPN" "RC0603JR-0710RL" (at 306.705 223.52 0) (effects (font (size 1.27 1.27)) (hide yes)))
  (pin "1")
  (pin "2"))
 (symbol
  (lib_id "BMS-Master-rescue:R-Device-BMS-Master-rescue")
  (at 327.025 229.87 0)
  (unit 1)
  (exclude_from_sim no)
  (in_bom yes)
  (on_board yes)
  (dnp no)
  (property "Reference" "R47" (at 332.2828 229.87 90) (effects (font (size 1.27 1.27))))
  (property "Value" "4.7M" (at 329.9714 229.87 90) (effects (font (size 1.27 1.27))))
  (property "Footprint" "Resistor_SMD:R_0603_1608Metric" (at 325.247 229.87 90) (effects (font (size 1.27 1.27)) (hide yes)))
  (property "Datasheet" "~" (at 327.025 229.87 0) (effects (font (size 1.27 1.27)) (hide yes)))
  (property "Description" "" (at 327.025 229.87 0) (effects (font (size 1.27 1.27))))
  (property "MPN" "RC0603FR-074M7L" (at 327.025 229.87 0) (effects (font (size 1.27 1.27)) (hide yes)))
  (pin "1")
  (pin "2"))
 (symbol
  (lib_id "BMS-Master-rescue:GND-power-BMS-Master-rescue")
  (at 172.72 179.07 0)
  (unit 1)
  (exclude_from_sim no)
  (in_bom yes)
  (on_board yes)
  (dnp no)
  (property "Reference" "#PWR0159" (at 172.72 185.42 0) (effects (font (size 1.27 1.27)) (hide yes)))
  (property "Value" "GND" (at 172.847 183.4642 0) (effects (font (size 1.27 1.27))))
  (property "Footprint" "" (at 172.72 179.07 0) (effects (font (size 1.27 1.27)) (hide yes)))
  (property "Datasheet" "" (at 172.72 179.07 0) (effects (font (size 1.27 1.27)) (hide yes)))
  (property "Description" "" (at 172.72 179.07 0) (effects (font (size 1.27 1.27))))
  (pin "1"))
 (symbol
  (lib_id "Transistor_FET:BSS138")
  (at 170.18 170.18 0)
  (unit 1)
  (exclude_from_sim no)
  (in_bom yes)
  (on_board yes)
  (dnp no)
  (property "Reference" "Q9" (at 175.4124 169.0116 0) (effects (font (size 1.27 1.27)) (justify left)))
  (property "Value" "BSS138" (at 175.4124 171.323 0) (effects (font (size 1.27 1.27)) (justify left)))
  (property "Footprint" "Package_TO_SOT_SMD:SOT-23" (at 175.26 172.085 0) (effects (font (size 1.27 1.27)
    (italic yes)) (justify left) (hide yes)))
  (property "Datasheet" "https://www.fairchildsemi.com/datasheets/BS/BSS138.pdf" (at 170.18 170.18 0) (effects (font (size 1.27 1.27)) (justify left) (hide yes)))
  (property "Description" "" (at 170.18 170.18 0) (effects (font (size 1.27 1.27))))
  (property "MPN" "BSS138" (at 170.18 170.18 0) (effects (font (size 1.27 1.27)) (hide yes)))
  (pin "1")
  (pin "3")
  (pin "2")))
